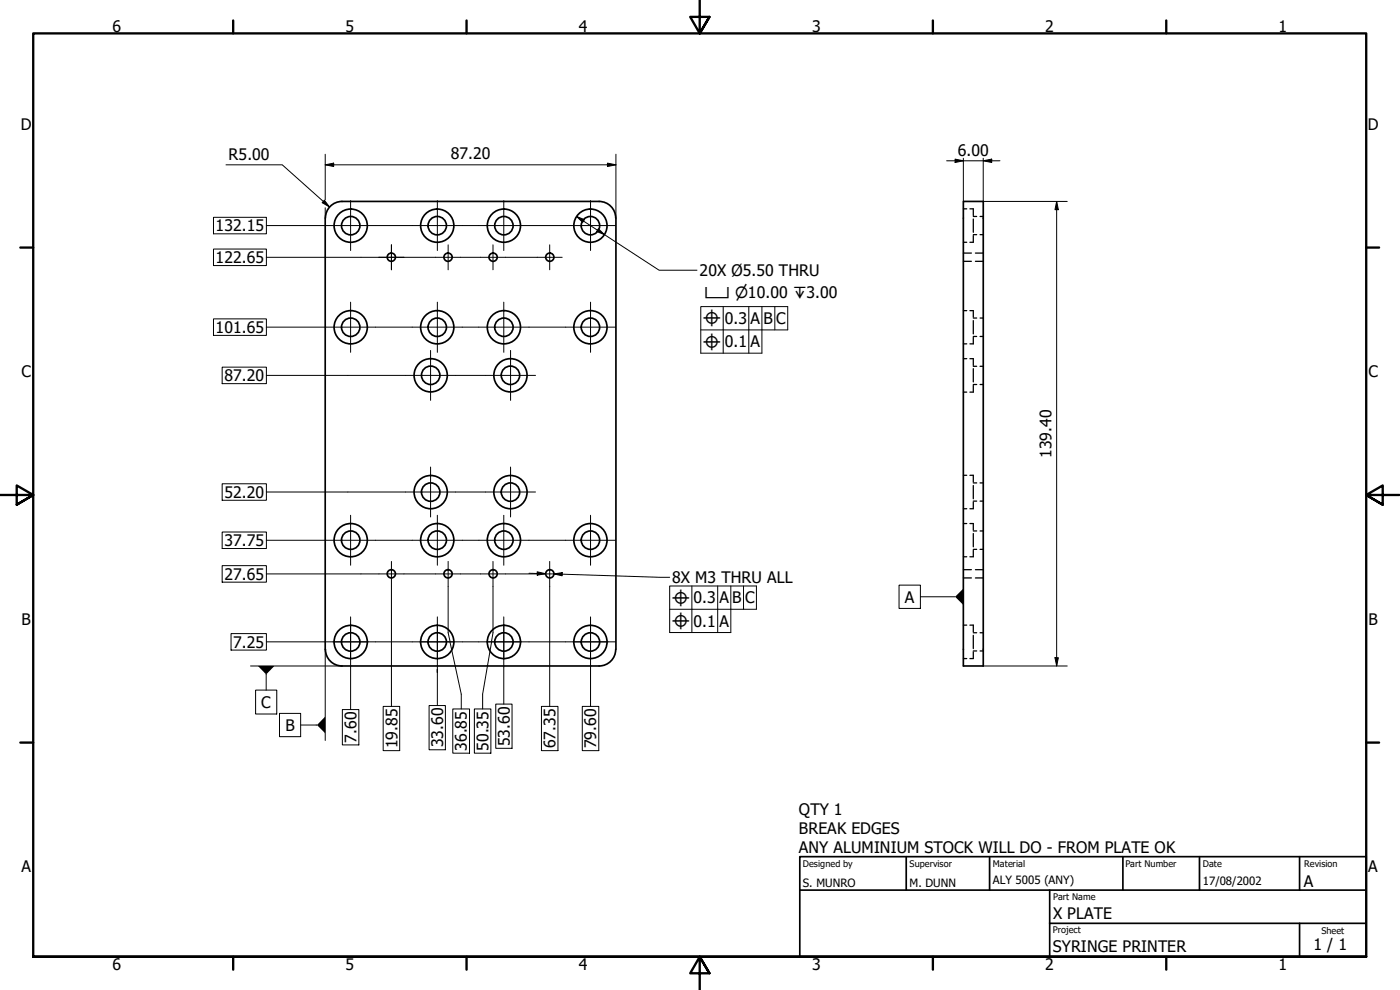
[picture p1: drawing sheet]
<svg xmlns="http://www.w3.org/2000/svg" width="420mm" height="297mm" viewBox="0 0 420 297" stroke-linecap="round" stroke-linejoin="round" font-family="sans-serif">
<!-- layer: Visible (ISO) -->
<g fill="none" stroke="#000" stroke-width=".51">
<path d="M97.6 65.5v129.3M179.8 60.4a5 5 0 0 1 5 5M179.8 60.4h-77.2a5 5 0 0 0-4.9 5M184.8 65.5v129.3M289.1 60.4h6v139.4h-6zM97.7 194.8a5 5 0 0 0 4.9 5h77.2M184.8 194.8a5 5 0 0 1-5 5"/>
<circle cx="105.3" cy="67.7" r="5"/>
<circle cx="105.3" cy="67.7" r="2.76"/>
<circle cx="117.4" cy="77.2" r="1.24"/>
<circle cx="131.2" cy="67.7" r="5"/>
<circle cx="131.2" cy="67.7" r="2.76"/>
<circle cx="134.5" cy="77.2" r="1.24"/>
<circle cx="148" cy="77.2" r="1.24"/>
<circle cx="151.2" cy="67.7" r="5"/>
<circle cx="151.2" cy="67.7" r="2.76"/>
<circle cx="165" cy="77.2" r="1.24"/>
<circle cx="177.2" cy="67.7" r="5"/>
<circle cx="177.2" cy="67.7" r="2.76"/>
<circle cx="105.3" cy="98.2" r="5"/>
<circle cx="105.3" cy="98.2" r="2.76"/>
<circle cx="131.2" cy="98.2" r="5"/>
<circle cx="131.2" cy="98.2" r="2.76"/>
<circle cx="151.2" cy="98.2" r="5"/>
<circle cx="151.2" cy="98.2" r="2.76"/>
<circle cx="177.2" cy="98.2" r="5"/>
<circle cx="177.2" cy="98.2" r="2.76"/>
<circle cx="129.3" cy="112.6" r="5"/>
<circle cx="129.3" cy="112.6" r="2.76"/>
<circle cx="153.2" cy="112.6" r="5"/>
<circle cx="153.2" cy="112.6" r="2.76"/>
<circle cx="129.3" cy="147.7" r="5"/>
<circle cx="129.3" cy="147.7" r="2.76"/>
<circle cx="153.2" cy="147.7" r="5"/>
<circle cx="153.2" cy="147.7" r="2.76"/>
<circle cx="105.3" cy="162.1" r="5"/>
<circle cx="105.3" cy="162.1" r="2.76"/>
<circle cx="117.4" cy="172.2" r="1.24"/>
<circle cx="131.2" cy="162.1" r="5"/>
<circle cx="131.2" cy="162.1" r="2.76"/>
<circle cx="134.5" cy="172.2" r="1.24"/>
<circle cx="148" cy="172.2" r="1.24"/>
<circle cx="151.2" cy="162.1" r="5"/>
<circle cx="151.2" cy="162.1" r="2.76"/>
<circle cx="165" cy="172.2" r="1.24"/>
<circle cx="177.2" cy="162.1" r="5"/>
<circle cx="177.2" cy="162.1" r="2.76"/>
<circle cx="105.3" cy="192.6" r="5"/>
<circle cx="105.3" cy="192.6" r="2.76"/>
<circle cx="131.2" cy="192.6" r="5"/>
<circle cx="131.2" cy="192.6" r="2.76"/>
<circle cx="151.2" cy="192.6" r="5"/>
<circle cx="151.2" cy="192.6" r="2.76"/>
<circle cx="177.2" cy="192.6" r="5"/>
<circle cx="177.2" cy="192.6" r="2.76"/>
</g>
<!-- layer: Hidden (ISO) -->
<g fill="none" stroke="#000" stroke-width=".38">
<path d="M289.1 62.7h1M289.1 72.7h1M289.1 75.9h2.4M289.1 78.4h2.4M291.1 62.7h1v2M292.1 65.7v4M292.1 70.7v2h-1M292.1 70.4h1M292.1 64.9h1M292.7 75.9h2.4M292.7 78.4h2.4M294.1 70.4h1"/>
<path d="M294.1 64.9h1M289.1 93.2h1M291.1 93.2h1v2M292.1 96.2v4M292.1 95.4h1M294.1 95.4h1M289.1 107.6h1M289.1 117.7h1M289.1 103.2h1M291.1 107.6h1v2.1M292.1 101.2v2h-1M292.1 110.6v4"/>
<path d="M292.1 115.6v2.1h-1M292.1 115.4h1M292.1 109.9h1M292.1 101h1M294.1 115.4h1M294.1 109.9h1M294.1 101h1M289.1 157.1h1M289.1 142.6h1M289.1 152.6h1M291.1 142.6h1v2M291.1 157.1h1v2"/>
<path d="M292.1 145.7v4M292.1 150.6v2h-1M292.1 159.3h1M292.1 150.4h1M292.1 144.9h1M294.1 159.3h1M294.1 150.4h1M294.1 144.9h1M289.1 167.1h1M289.1 170.9h2.4M289.1 173.4h2.4M292.1 160.1v4"/>
<path d="M292.1 165.1v2h-1M292.1 164.8h1M292.7 170.9h2.4M292.7 173.4h2.4M294.1 164.8h1M289.1 187.6h1M289.1 197.6h1M291.1 187.6h1v2M292.1 190.6v4M292.1 195.6v2h-1M292.1 195.3h1M292.1 189.9h1"/>
<path d="M294.1 195.3h1M294.1 189.9h1"/>
</g>
<!-- layer: Border (ISO) -->
<g fill="none" stroke="#000" stroke-width=".7">
<path d="M70 6.1v3.9M140 6.1v3.9M210 0v10l-2.9-4.9h5.8l-2.9 4.9 2.9-4.9M280 6.1v3.9M350 6.1v3.9M6.1 74.3h3.9M410 74.3h3.9M0 148.5h10l-5-2.8v5.7l5-2.9-5 2.9M420 148.5h-10l5-2.8v5.7l-5-2.9 5 2.9M6.1 222.8h3.9M410 222.8h3.9M10 287.1v-277.1h400v277.1h-400h400"/>
<path d="M70 287.1v3.8M140 287.1v3.8M212.9 292l-2.9-4.9 2.9 4.9h-5.8l2.9-4.9v9.9M280 287.1v3.8M350 287.1v3.8"/>
</g>
<!-- layer: Title (ISO) -->
<path d="M240 257h170v30.1h-170zM272 257v10.1M297 257v10.1M337 257v10.1M360 257v10.1M390 257v10.1M240 267.1h170M315 277h95M315 267.1v20M390 277v10.1" fill="none" stroke="#000" stroke-width=".51"/>
<!-- layer: Dimension (ISO) -->
<g fill="none" stroke="#000" stroke-width=".3">
<path d="M67.8 49.5h16.9l14.2 12.6M97.6 49.5l2.5-.6v1.1zM97.6 49.5h87.2M97.6 46.3v13.6M182.3 48.9l2.5 .6-2.5 .5zM184.8 46.3v19.2M284.1 48.2h16M286.6 47.7l2.5 .5-2.5 .6zM289.1 47.5v12.9M295.1 48.2l2.5-.5v1.1zM295.1 47.5v12.9h25.2M64.1 74.7h15.8v5h-15.8z"/>
<path d="M64.1 65.2h15.8v5h-15.8zM79.9 77.2h33.8M79.9 67.7h17.8M97.3 60.1l1.6 2-2.2-1.3zM97.6 62.3v3.2M112.7 67.7h11M121.2 77.2h9.5M138.2 77.2h6M138.7 67.7h5M151.7 77.2h9.5M158.7 67.7h11M173 64.9l2.4 1-.5 .8z"/>
<path d="M173 64.9l24.8 16.2h11.4M179.6 68.6l1.8 1.8-2.3-.9zM317.1 60.4l.5 2.5h-1zM317.1 60.4v139.4M64.1 95.7h15.8v4.9h-15.8zM79.9 98.2h17.8M112.7 98.2h11M138.7 98.2h5M158.7 98.2h11M66.7 110.2h13.2v4.9h-13.2zM79.9 112.6h41.8M136.7 112.6h9"/>
<path d="M66.7 159.6h13.2v5h-13.2zM66.7 145.1h13.2v5h-13.2zM79.9 147.6h41.8M136.7 147.6h9M66.7 169.7h13.2v5h-13.2zM79.9 172.2h33.8M79.9 162.1h17.8M112.7 162.1h11M117.5 175.9v36M121.2 172.2h9.5M134.5 175.9v14l.6 2.6M138.2 172.2h6"/>
<path d="M138.7 162.1h5M148 175.9v14l-.5 2.6M151.7 172.2h9.5M158.7 162.1h11M158.7 172l5 .1M161.2 171.6l2.5 .5-2.5 .5zM165 175.9v36M166.2 172.2l2.5-.4v1zM168.7 172.3l-2.5-.1 34.8 1M69.3 190.1h10.6v5h-10.6zM79.9 192.6h17.8M112.7 192.6h11"/>
<path d="M135.1 192.7l3.3 15.6v4.4M138.7 192.6h5M147.5 192.7l-2.7 15.6v4.4M158.7 192.6h11M295.1 199.8h25.2M316.6 197.3h1l-.5 2.5zM102.7 212.9h5v10.6h-5zM105.2 200.1v12.8M115 211.9h5v13.3h-5zM128.8 211.7h4.9v13.3h-4.9zM131.3 200.1v11.6M135.9 212.7h5v13.3h-5z"/>
<path d="M142.4 212.7h4.9v13.3h-4.9zM148.8 211.3h4.9v13.2h-4.9zM151.2 200.1v11.2M162.5 211.9h4.9v13.3h-4.9zM174.8 211.9h4.9v13.3h-4.9zM177.2 200.1v11.8"/>
</g>
<path d="M97.6 49.5l2.5-.6v1.1zM182.3 48.9l2.5 .6-2.5 .5zM286.6 47.7l2.5 .5-2.5 .6zM295.1 48.2l2.5-.5v1.1zM97.3 60.1l1.6 2-2.2-1.3zM173 64.9l2.4 1-.5 .8zM179.6 68.6l1.8 1.8-2.3-.9zM317.1 60.4l.5 2.5h-1zM161.2 171.6l2.5 .5-2.5 .5zM166.2 172.2l2.5-.4v1zM316.6 197.3h1l-.5 2.5z" fill="#000"/>
<!-- layer: Center Mark (ISO) -->
<g fill="none" stroke="#000" stroke-width=".3">
<path d="M97.7 67.7h15M105.2 60.2v15M113.7 77.2h7.5M117.5 73.5v7.4M123.7 67.7h15M130.7 77.2h7.5M131.3 60.2v15M134.5 73.5v7.4M143.7 67.7h15M144.2 77.2h7.5M148 73.5v7.4M151.2 60.2v15"/>
<path d="M161.2 77.2h7.5M165 73.5v7.4M169.7 67.7h15M177.2 60.2v15M97.7 98.2h15M105.2 90.7v15M123.7 98.2h15M131.3 90.7v15M143.7 98.2h15M151.2 90.7v15M169.7 98.2h15M177.2 90.7v15"/>
<path d="M121.7 112.6h15M129.2 105.1v15M145.7 112.6h15M153.2 105.1v15M105.2 154.6v15M121.7 147.6h15M129.2 140.1v15M131.3 154.6v15M145.7 147.6h15M151.2 154.6v15M153.2 140.1v15M177.2 154.6v15"/>
<path d="M97.7 162.1h15M113.7 172.2h7.5M117.5 168.5v7.4M123.7 162.1h15M130.7 172.2h7.5M134.5 168.5v7.4M143.7 162.1h15M144.2 172.2h7.5M148 168.5v7.4M161.2 172.2h7.5M165 168.5v7.4M169.7 162.1h15"/>
<path d="M97.7 192.6h15M99.9 192.6h10.6M105.2 187.3v10.6M105.2 185.1v15M123.7 192.6h15M126 192.6h10.5M131.3 187.3v10.6M131.3 185.1v15M143.7 192.6h15M146 192.6h10.5M151.2 187.3v10.6M151.2 185.1v15"/>
<path d="M169.7 192.6h15M172 192.6h10.5M177.2 187.3v10.6M177.2 185.1v15"/>
</g>
<!-- layer: Symbol (ISO) -->
<g fill="none" stroke="#000" stroke-width=".3">
<path d="M217 92v14M224.7 92v14M228.7 92v14h-18.4v-14h26.1v7h-26.1M232.5 92v7M207.6 175.8v14M215.4 175.8v14M219.3 175.8v14h-18.3v-14h26v7h-26M223.1 175.8v7M269.8 175.6h6.4v6.9h-6.4zM276.2 179.1h10.4M75.2 199.8h27.4M97.6 194.8v27.4"/>
<path d="M76.7 207.1h6.4v7.1h-6.4zM79.9 202.4v4.7M83.9 214h6.3v7h-6.3zM90.2 217.5h4.9"/>
</g>
<path d="M289.1 176.6v4.9l-2.5-2.4zM77.4 199.8h5l-2.5 2.6zM97.6 215v5l-2.5-2.5z" fill="#000"/>
<g font-size="4.8">
<text x="33.7" y="9.6">6</text>
<text x="103.7" y="9.6">5</text>
<text x="173.7" y="9.6">4</text>
<text x="243.7" y="9.6">3</text>
<text x="313.7" y="9.6">2</text>
<text x="383.7" y="9.6">1</text>
<text x="6.2" y="38.9">D</text>
<text x="410.5" y="38.9">D</text>
<text x="68.6" y="47.9">R5.00</text>
<text x="135.3" y="47.8">87.20</text>
<text x="287.5" y="46.7">6.00</text>
<text x="64.7" y="69.5">132.15</text>
<text x="64.7" y="78.9">122.65</text>
<text x="209.9" y="82.8">20X Ø5.50 THRU</text>
<text x="64.7" y="99.9">101.65</text>
<text x="217.6" y="97.2">0.3</text>
<text x="225.2" y="97.2">A</text>
<text x="229.2" y="97.2">B</text>
<text x="233" y="97.2">C</text>
<text x="217.6" y="104.2">0.1</text>
<text x="225.2" y="104.2">A</text>
<text x="6.4" y="113.1">C</text>
<text x="410.7" y="113.1">C</text>
<text x="67.4" y="114.4">87.20</text>
<text x="315.5" y="137.4" transform="rotate(-90 315.5 137.4)">139.40</text>
<text x="67.4" y="149.4">52.20</text>
<text x="67.4" y="163.8">37.75</text>
<text x="67.4" y="173.9">27.65</text>
<text x="201.7" y="174.9">8X M3 THRU ALL</text>
<text x="208.2" y="181">0.3</text>
<text x="215.9" y="181">A</text>
<text x="219.8" y="181">B</text>
<text x="223.6" y="181">C</text>
<text x="271.5" y="180.8">A</text>
<text x="6.4" y="187.4">B</text>
<text x="208.2" y="188.1">0.1</text>
<text x="215.9" y="188.1">A</text>
<text x="410.7" y="187.4">B</text>
<text x="70" y="194.4">7.25</text>
<text x="78.4" y="212.4">C</text>
<text x="85.7" y="219.3">B</text>
<text x="107" y="222.9" transform="rotate(-90 107 222.9)">7.60</text>
<text x="119.3" y="224.5" transform="rotate(-90 119.3 224.5)">19.85</text>
<text x="133" y="224.3" transform="rotate(-90 133 224.3)">33.60</text>
<text x="140.1" y="225.3" transform="rotate(-90 140.1 225.3)">36.85</text>
<text x="146.6" y="225.3" transform="rotate(-90 146.6 225.3)">50.35</text>
<text x="153" y="223.9" transform="rotate(-90 153 223.9)">53.60</text>
<text x="166.8" y="224.5" transform="rotate(-90 166.8 224.5)">67.35</text>
<text x="178.9" y="224.5" transform="rotate(-90 178.9 224.5)">79.60</text>
<text x="239.8" y="244.6">QTY 1</text>
<text x="239.8" y="250.4">BREAK EDGES</text>
<text x="239.8" y="256.1">ANY ALUMINIUM STOCK WILL DO - FROM PLATE OK</text>
<text x="6.4" y="261.7">A</text>
<text x="410.7" y="261.7">A</text>
<text x="391.3" y="266.1">A</text>
<text x="316" y="275.8">X PLATE</text>
<text x="316" y="285.6">SYRINGE PRINTER</text>
<text x="394.2" y="285">1 / 1</text>
<text x="33.7" y="290.9">6</text>
<text x="103.7" y="290.9">5</text>
<text x="173.7" y="290.9">4</text>
<text x="243.7" y="290.9">3</text>
<text x="313.7" y="290.9">2</text>
<text x="383.7" y="290.9">1</text>
</g>
<g font-size="4.6">
<text x="211.5" y="89.3">⌴ ⌀10.00 ↧3.00</text>
<text x="210.8" y="97.9">⌖</text>
<text x="210.8" y="104.9">⌖</text>
<text x="201.5" y="181.7">⌖</text>
<text x="201.5" y="188.7">⌖</text>
</g>
<g font-size="3.4">
<text x="241" y="266">S. MUNRO</text>
<text x="273" y="266">M. DUNN</text>
<text x="298" y="265.4">ALY 5005 (ANY)</text>
<text x="361" y="265.5">17/08/2002</text>
</g>
<g font-size="2.7">
<text x="241" y="260.1">Designed by</text>
<text x="273" y="260.1">Supervisor</text>
<text x="298" y="260.1">Material</text>
<text x="337.8" y="260.1">Part Number</text>
<text x="361" y="260">Date</text>
<text x="391.4" y="260.1">Revision</text>
<text x="316" y="270.1">Part Name</text>
<text x="316" y="280">Project</text>
<text x="396.6" y="280.1">Sheet</text>
</g>
</svg>
